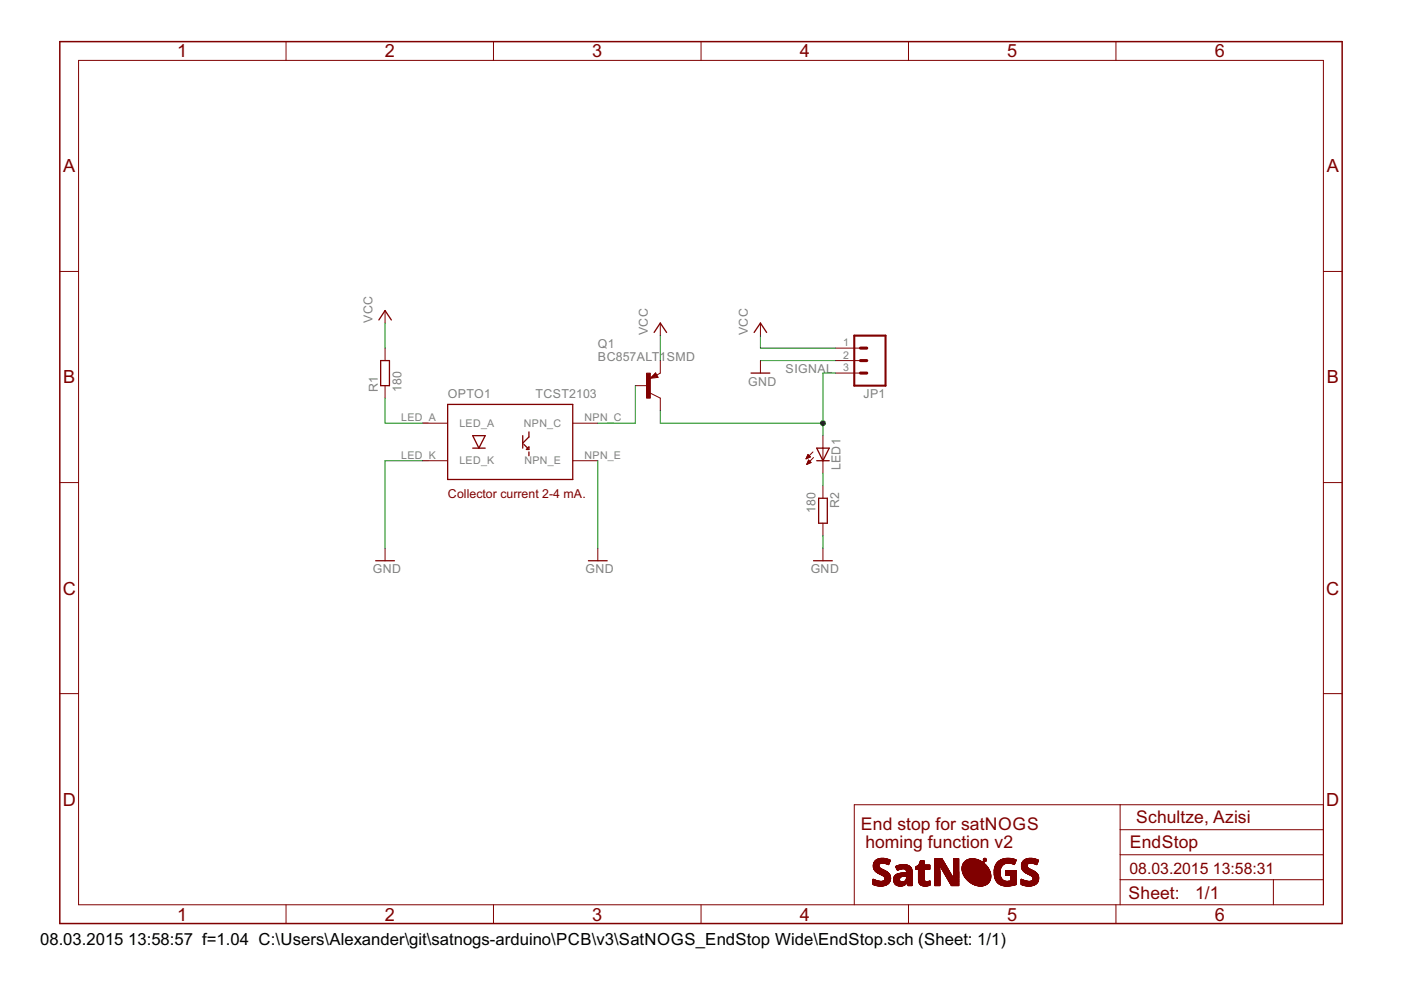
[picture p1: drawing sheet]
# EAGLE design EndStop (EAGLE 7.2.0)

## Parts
JP1  M03PTH  [1X03]
LED1  LED3MM  [LED3MM]
LOGO1  SATNOGS_LOGOSILK_XS  [LOGO_SILK_XS]
OPTO1  TCST2103  [TCST2013]
Q1  BC857ALT1SMD  [SOT23-BEC]
R1  180  R-EU_R0805  [R0805]
R2  180  R-EU_R0805  [R0805]

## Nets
GND: JP1.2 OPTO1.LED_K R2.2
N$2: OPTO1.LED_A R1.1
N$3: LED1.K(C) R2.1
N$4: OPTO1.NPN_C Q1.B
SIGNAL: JP1.3 LED1.A Q1.C
VCC: JP1.1 Q1.E R1.2
Unconnected: OPTO1.NPN_E

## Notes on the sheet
- Collector current 2-4 mA.
- Schultze, Azisi
- End stop for satNOGS
   homing function v2

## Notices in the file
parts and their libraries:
SparkFun-Connectors: Licensing: Creative Commons ShareAlike 4.0 International - https://creativecommons.org/licenses/by-sa/4.0
